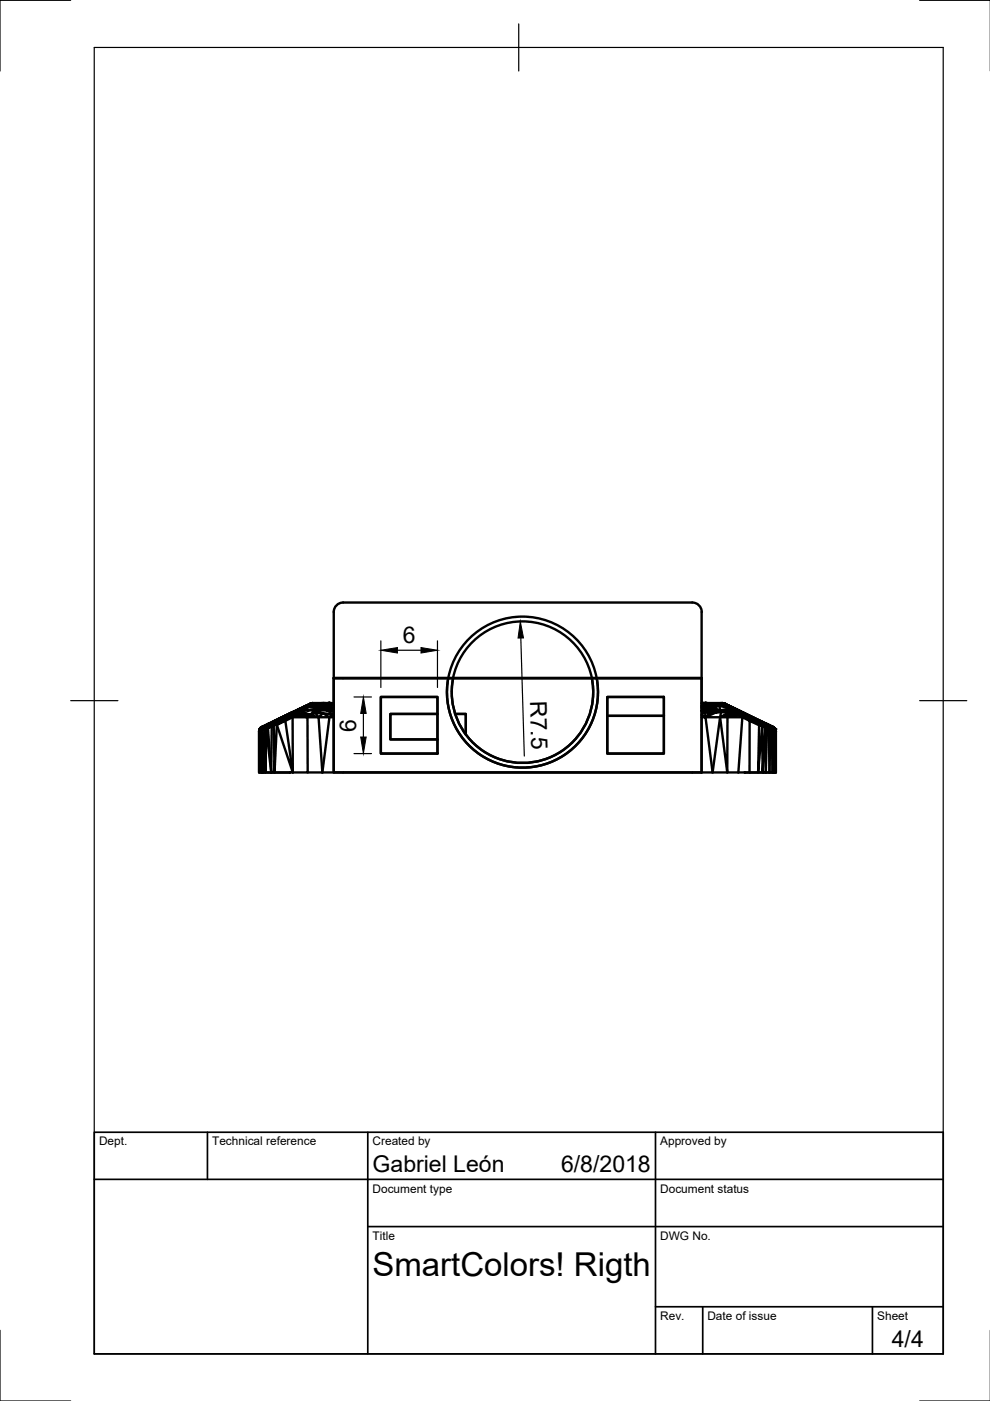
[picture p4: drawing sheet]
<svg xmlns="http://www.w3.org/2000/svg" width="210mm" height="297mm" viewBox="0 0 210 297" stroke-linecap="round" stroke-linejoin="round" font-family="sans-serif">
<!-- layer: Visible -->
<g fill="none" stroke="#000" stroke-width=".51">
<path d="M72.7 127.7h74.1a2 2 0 0 1 2 2M72.8 127.7a2 2 0 0 0-2 2v34.1M148.8 129.8v34M54.9 155.1l.2 8.7M54.9 155.1v8.7M55 154.7l-.1 .2 .1-.1M55 154.8l-.1 .3v-.2M55 154.8l-.1 9h.5M55.1 154.6l-.1 .2zM55.1 154.6l-.2 .5zM55.1 154.6l.1 .1-.2 .3 .3-.1M55.1 154.6l-.1 .2"/>
<path d="M55.1 154.5l-.1 .2M55.2 154.4l-.1 .1M55.2 154.7l.6-.4-.3 .5-.2 .1zM55.2 154.3l-.1 .2M55.3 154.9l-.2 8.9-.1-8.8M55.3 154.9l.5 8.9M55.3 154.9l.1 8.9M55.4 154.2l-.3 .4 .1-.3M55.4 154.2l-.3 .4zM55.4 154.2l-.2 .5 .2-.3M55.4 154.2l-.2 .1M55.4 154.2l.5-.2-.5 .2"/>
<path d="M55.5 154.1v.1M55.5 154.1l-.2 .2M55.5 154.1l-.3 .2M55.5 154.1l-.4 .5M55.5 154.8l.6-.2-.3 9.2zM55.8 154.3l-.3 .5M55.8 154.3l-.4 .1M56 154.1l.1 .3 .2-.3-.2-.1 .3-.2-.1 .3M56 154.1l-.1 .5 .2-.2v.2h-.2l-.1-.3M56.1 153.9l-.3 .4 .2-.2M56.1 153.9l.9-.5zM56.3 154.1h.4l-.3 .4"/>
<path d="M56.3 154.1l1-.5-.6 .5 .4-.1 .5 .1h-.9l.1 .3-.4 .1M56.3 154.1l-.2 .5 .3-.1M56.4 154.5l-.1 9.3-.2-9.2-.5 .1 .3-.1M56.4 154.5l1.1 9.3M56.7 153.7l-.3 .1 .4-.1-.5 .4M56.9 153.5l-1.5 .9M57 153.4h.1M57 153.4l.6-.2-.8 .5zM57 153.4l-.3 .3 .6-.1M57 153.4l-1.5 .7M57.3 153.6l.6-.5h.2zM57.6 154.1l-.1 9.7h4.6"/>
<path d="M57.6 154.1l-.8 .3 .7 9.4M57.8 153.4l-.1 .3-.4-.1M57.8 153.4l.4 .3h-.5l-.3 .1 .2 .3M57.9 153.1l.4-.3-1.3 .6M57.9 153.1l-.3 .1-.5 .8 .3-.2 .6 .1-.4 .2M57.9 153.1l1.8-.6-1.6 .6-.3 .3-.5 .2M58.3 152.8l2.3-1.1-2.7 1.4M58.5 153.3l-.3 .4h.5M58.5 153.3l2.1-1-.7 .6-1.2 .8 1.8-.9zM58.5 153.3l-.7 .1M58.7 153.7l-.5 10.1-.2-9.9 .2-.2M59.7 152.5l-1.2 .8"/>
<path d="M59.7 152.2l-1.8 .9M60.5 152.8l1.6 11-3.4-10.1M61.2 151.4l.5-.2-2.6 1.2M61.8 151.5l.4-.2-.2 .3M61.8 151.5l-1.2 .8 1.4-.7M61.9 151.1l-2.2 1.1M62 152.1l.5-.4 2.7 .4zM62 152.1l.1 11.7M62.1 151.1l.6-.1-.5 .3M62.1 151.1l.5-.3-.7 .3M62.1 151.1l-2.4 1.1M62.2 151.3l-1.5 .5 1.1-.3"/>
<path d="M62.3 150.8l-.6 .4M62.5 151.7l-1.9 .6-.1 .5 1.5-.7-2.3 .4 1-.7-.1 .5M62.7 151l.5 .2-1 .1M62.7 151l.4-.2 .1 .4-1.2 .4M63.1 150.8h-.5l1.1-.6-1.8 .9M63.2 151.2l-.7 .5-.5-.1M63.5 150.4l1-.3-.9 .5zM63.6 150.6l-.5 .2 .7-.1-.6 .5M63.7 150.2l.7-.3-7.4 3.5M63.7 150.2l-3.1 1.5 .1 .1 1.2-.7M63.7 150.2l-.5 .2 .4 .2-1 .2 .1 .2M63.7 150.2l.9-.2-1.1 .4"/>
<path d="M63.8 150.7l.6-.5 .9 .4zM64.4 149.9l.2 .1-.1 .1 .2-.1M64.4 150.2l-.8 .4 2.2 1-2.6-.4M64.4 150.2l.1-.1 .8 .5M64.6 149.7h.1M64.6 149.7v.1M65 149.9l.3 .7-.6-.6M65 149.9l1.8-.3 1.1 .4M65 149.9l2.9 .1M65 149.6l-.4 .4 .4-.1M65.2 152.1v11.7h-3.1M65.8 151.6l1.7 .5h-2.3"/>
<path d="M65.8 151.6l-3.3 .1M65.8 151.6l-.6 .5M66.1 149.2h4.7M66.1 149.2l-1.7 .7 .6-.3M66.1 149.2l4.1 .1M66.3 149.1l-1.8 .7M66.3 149.1l-.6 .1h.4M66.3 149.1h2.4M66.3 149.1h-.3M66.7 150.5l-.9 1.1 1.1-.4-.2-.7-1.4 .1M66.7 150.5l1.2-.5-2.6 .6M66.7 150.5l1.8 .7h-1.6l.6 .9"/>
<path d="M67.5 152.1h2.3l-1.5 11.7M67.5 152.1l1-.9 1.3 .9M67.5 152.1l.8 11.7M67.9 150l2-.4 .7 .5zM67.9 150l1.6 .7-2.8-.2M68.5 151.2l1.9 .2M69.5 149.1h.6M69.8 149.1h.1M69.9 149.6h-3.1l3.4-.3-4.6 .2-.9 .5M69.9 149.6h.9M70.4 151.4l-.6 .7h1M70.8 143.8h78v20h-78z"/>
<path d="M70.8 143.8h24.2M70.8 149.3h-.6l.6 .2M70.8 150.3l-.2-.2-1.1 .6 1.3-.2M70.8 151.2l-.4 .2h.4M70.8 150.8l-1.3-.1 .9 .7M70.8 151.5l-.4-.1 .4 .3M70.8 149.1l-4.7 .1M70.8 149.2l-3.3-.1 2.7 .2h-4.4l-.8 .3M70.8 150.1h-.2M80.8 147.8h12v12h-12zM92.8 151.4h-10v5.4h10M96.1 143.7a15 15 0 0 0 18.2 17.6 15 15 0 0 0 8.3-23.9 15 15 0 0 0-25.1 2.4l-1.1 2.6-.3 1.3"/>
<path d="M96.5 151.4h2.3v4.4M128.8 147.8h12v12h-12zM128.8 151.8h12M148.8 149.7l.2-.5-.2 .7M148.8 150.6l1.1-.1-1.1 .2M148.8 152.1h.8l1.5 11.7h-2.3M148.8 149.1h.5M148.8 149.1h.3M149 149.2l.5 .6-.7 .3M149.1 149.1h.1M149.3 149.1h-.2h.2M149.5 149.8l.4 .7-1.1-.3"/>
<path d="M149.5 151l.1 1.1-.8-.5M149.5 151l.9 .3-.8 .8M149.5 151l-.7 .5M149.6 149l.7 .5-.8 .3zM149.9 149.1h3.6M149.9 150.5l-.4 .5-.7-.2M149.9 150.5l1.7 .6-1.2 .2zM149.9 150.5l-1.1 .2M149.9 150.5h1.5M150 149.1h1.8zM150.3 149.5v-.3l-.7-.2-.6 .2-.2 .4M150.3 149.5l.5 .5-.9 .5z"/>
<path d="M150.3 149.1h-.2M150.3 149.5l.9 .5-.2-.4M150.8 150h.4l.2 .5zM151 149.6l1.5 .1M151.4 150.5l.2 .6-2 1h3.1M151.8 149.1h1.5zM151.8 149.1l.3 .2-1.8-.1M151.8 149.1l-1.5 .1 .7 .4M152.1 149.3l.4 .4 1.3-.2 .5 .2M152.1 149.3l-1.1 .3M152.5 149.7h1.8l.6 .5zM152.5 149.7l.2 .9 2.5-.5 .5 .1 5.7 2.7"/>
<path d="M152.5 149.7l-1.3 .3 1.5 .6-1.3-.1M152.7 152.1l1.5 11.7v-11.7M152.7 152.1l-1.6 11.7h7.8M152.7 150.6l1.8 .6-1.6-.2M152.7 150.6l-1.1 .5 1.3-.1M152.9 151l-.2 1.1 1.8-.9M153.2 149.1l.5 .1zM153.3 149.1l.5 .2zM153.3 149.1l.2 .2h-1.4M153.4 149.1l.2 .1M153.5 149.1l.3 .2M153.5 149.3l.5 .1z"/>
<path d="M153.5 149.3l.3 .2-1.7-.2M153.6 149.2l1 .4M153.6 151.7l-.9 .4h1.5M153.8 149.3h.1M154 149.3l.6 .4M154 149.4l.8 .3h-.5zM154.3 149.7h.5M154.3 149.7l1.4 .5-.9-.5M154.5 151.2l1.2-.4 .5 .4zM154.5 151.2l-.9 .5 2.9-.4M154.6 149.6h.1M154.6 149.6l.1 .1"/>
<path d="M154.8 149.8l2.3 1M154.9 149.8l7.5 3.6M154.9 150.2l1.2 .4-.9-.2zM155 149.8l2.1 1M155.2 150.4l.2 .2h-2.7l3 .2M155.2 150.1l.9 .5 .1 .6M155.2 150.4l-2.5 .2M155.4 150.6h.7l-.4 .2zM155.7 150.2l5.4 2.7zM156.2 151.2l.4-.2-.1 .3zM156.5 151.3l.3 .3M156.6 151l.1-.1 .7 .3"/>
<path d="M156.6 151l-.5-.4 2.1 .9-.8-.3M156.6 151l.8 .2M156.8 151.6l-2.6 .5-.6-.4M156.8 151.6l.6 .5h-3.2M156.8 151.6l-3.2 .1M157 150.8l.8 .4M157.4 151.2l1.9 .9-.3 .2-1.6-1.1 1.7 1.3M157.4 151.2l-.6 .4 2.3 .9M158.2 151.5l2.9 1.4M159 152.3l1.7 .9-1.6-.7zM159.1 152.5l-.2 .3M160.7 153.2l.5 .5-.2 .1z"/>
<path d="M160.7 153.2l-1.8-.4 2.1 1M161 153.8l-.3 10 .9-9.8 .1 9.8 .5-9.6 .2 9.6M161.1 152.9l-2.1-.6 2.2 .9M161.2 153.7l.4 .3-.6-.2M161.2 153.2h-.5l1 .3M161.4 153l.4 .3-.1 .2-.5-.3zM161.4 152.9h-.3l.1 .3M161.4 152.9l1.1 .7-.5 .1-.3-.2M161.4 152.9l.9 .7-.6-.1M161.4 152.9l1 .5M161.6 154v-.3h.4l-.4 .3 .6 .2M161.7 153.5l-.1 .2h-.4"/>
<path d="M162.2 154.2h.3l.1 .2M162.3 153.6l.3 .4-.2-.1zM162.4 153.9l.1 .3 .1-.2M162.4 153.9l-.4-.2 .2 .5M162.4 153.4l.6 .3-.5-.1zM162.5 153.4l1.5 .8M162.5 153.4l1.3 .7M162.6 154l.2-.1 .2 .2zM162.6 154v.4l.4-.3M162.6 154.4l-.2 9.4M162.8 153.9l-.3-.3 .1 .4M162.8 153.9l.2-.2 .3 .4z"/>
<path d="M163 153.7l.5 .3 .1 .1zM163 154.1h.3v.1l.4 .3-.4-.4h.3M163 154.1v.4l-.4-.1M163 154.1l.3 .5-.3-.1 .2 9.3 .1-9.2M163 154.1l.3 .1v.4M163.3 154.6l.3-.2v.3zM163.7 154.5l.2 .3 .2-.1M163.8 154.1l.4 .4-.1 .2zM163.8 154.1l.3 .6M163.8 154.1l-.1 .4zM163.8 154.1h-.2l.3 .4v-.2M163.8 154.1l.4 .3z"/>
<path d="M163.8 154.1l.2 .2M163.8 154.1l-.3-.1 .3 .1M163.8 154.1l.4 .2zM163.9 154.5v.3l-.3-.1 .2 9.1h-1.4M164 154.3l.3 .4-.1-.3M164 154.3l.2 .2M164.1 154.7l.1 .2M164.2 154.5l.1 .2-.1 .2zM164.2 154.9l.1 8.9 .1-8.8-.5-.2-.1 9h.5M164.2 154.4l.3 .7-.2 8.7M164.2 154.4l.2 .3M164.3 154.5l-.1-.2 .2 .4"/>
<path d="M164.3 154.5l.2 .4M164.3 154.5l.1 .1M164.3 154.6l.1 .4zM164.4 154.7l.1 .4M164.4 154.7l.1 .2M164.5 155.1l-.1-.4 .1 .4M164.5 154.9v.2M164.5 154.9h.1M164.5 155.1v8.7M164.5 155.1v8.7h-.2M55.4 163.8h2.1M55.5 163.8h.1"/>
<path d="M57.5 163.8h-2M57.5 163.8h4M57.6 163.8h.1M61.5 163.8h.1M65.2 163.8h3.1M68.3 163.8h80.5M156.5 163.8l.9-11.7 1.5 .7v11M157.9 163.8h4M157.9 163.8h.1M158.9 163.8h3.5M161.9 163.8h.1M161.9 163.8h2.1"/>
<path d="M164 163.8h.1"/>
<circle cx="110.8" cy="146.7" r="16"/>
</g>
<g fill="#000">
<circle cx="62.3" cy="150.9" r=".25"/>
<circle cx="153.6" cy="149.2" r=".25"/>
<circle cx="164.4" cy="154.6" r=".25"/>
</g>
<!-- layer: Border -->
<path d="M15 .1h-15v15M20 10.1h180v276.9h-180zM110 5.1v10M195 .1h15M15 148.6h10M195 148.6h10M0 282.1v14.9h15M195 297h15" fill="none" stroke="#000" stroke-width=".25"/>
<!-- layer: TitleBlock -->
<path d="M20 240.1h180v46.9h-180zM20 250h180M44 240.1v9.9M78 240.1v46.9M139 240.1v46.9M78 260.1h122M139 277.1h61M149 277.1v9.9M185 277.1v9.9" fill="none" stroke="#000" stroke-width=".36"/>
<!-- layer: Dimensions -->
<path d="M80.8 135.9v9.9M84.3 137.9h5M92.8 135.9v9.9M110.4 135.3l.8 25M75.1 147.8h3.7M75.1 159.8h3.7M77 151.3v5" fill="none" stroke="#000" stroke-width=".25"/>
<path d="M80.8 137.9l3.5-.6v1.2zM89.3 137.3l3.5 .6-3.5 .6zM110.3 131.8l.7 3.5h-1.2zM77 147.8l.6 3.5h-1.1zM76.5 156.3h1.1l-.6 3.5z" fill="#000" stroke="#000" stroke-width=".21"/>
<text font-size="7" x="79" y="270.6">SmartColors! Rigth</text>
<g font-size="4.9">
<text x="85.4" y="136.3">6</text>
<text x="112.4" y="148.6" transform="rotate(88 112.4 148.6)">R7.5</text>
<text x="75.5" y="155.1" transform="rotate(-90 75.5 155.1)">6</text>
<text x="79" y="248.5">Gabriel León</text>
<text x="119" y="248.5">6/8/2018</text>
<text x="189.1" y="285.7">4/4</text>
</g>
<g font-size="2.5">
<text x="21" y="242.9">Dept.</text>
<text x="45" y="242.9">Technical reference</text>
<text x="79" y="242.9">Created by</text>
<text x="140" y="242.9">Approved by</text>
<text x="79" y="252.8">Document type</text>
<text x="140" y="252.8">Document status</text>
<text x="79" y="262.9">Title</text>
<text x="140" y="262.9">DWG No.</text>
<text x="140" y="279.9">Rev.</text>
<text x="150" y="279.9">Date of issue</text>
<text x="186" y="279.9">Sheet</text>
</g>
</svg>
